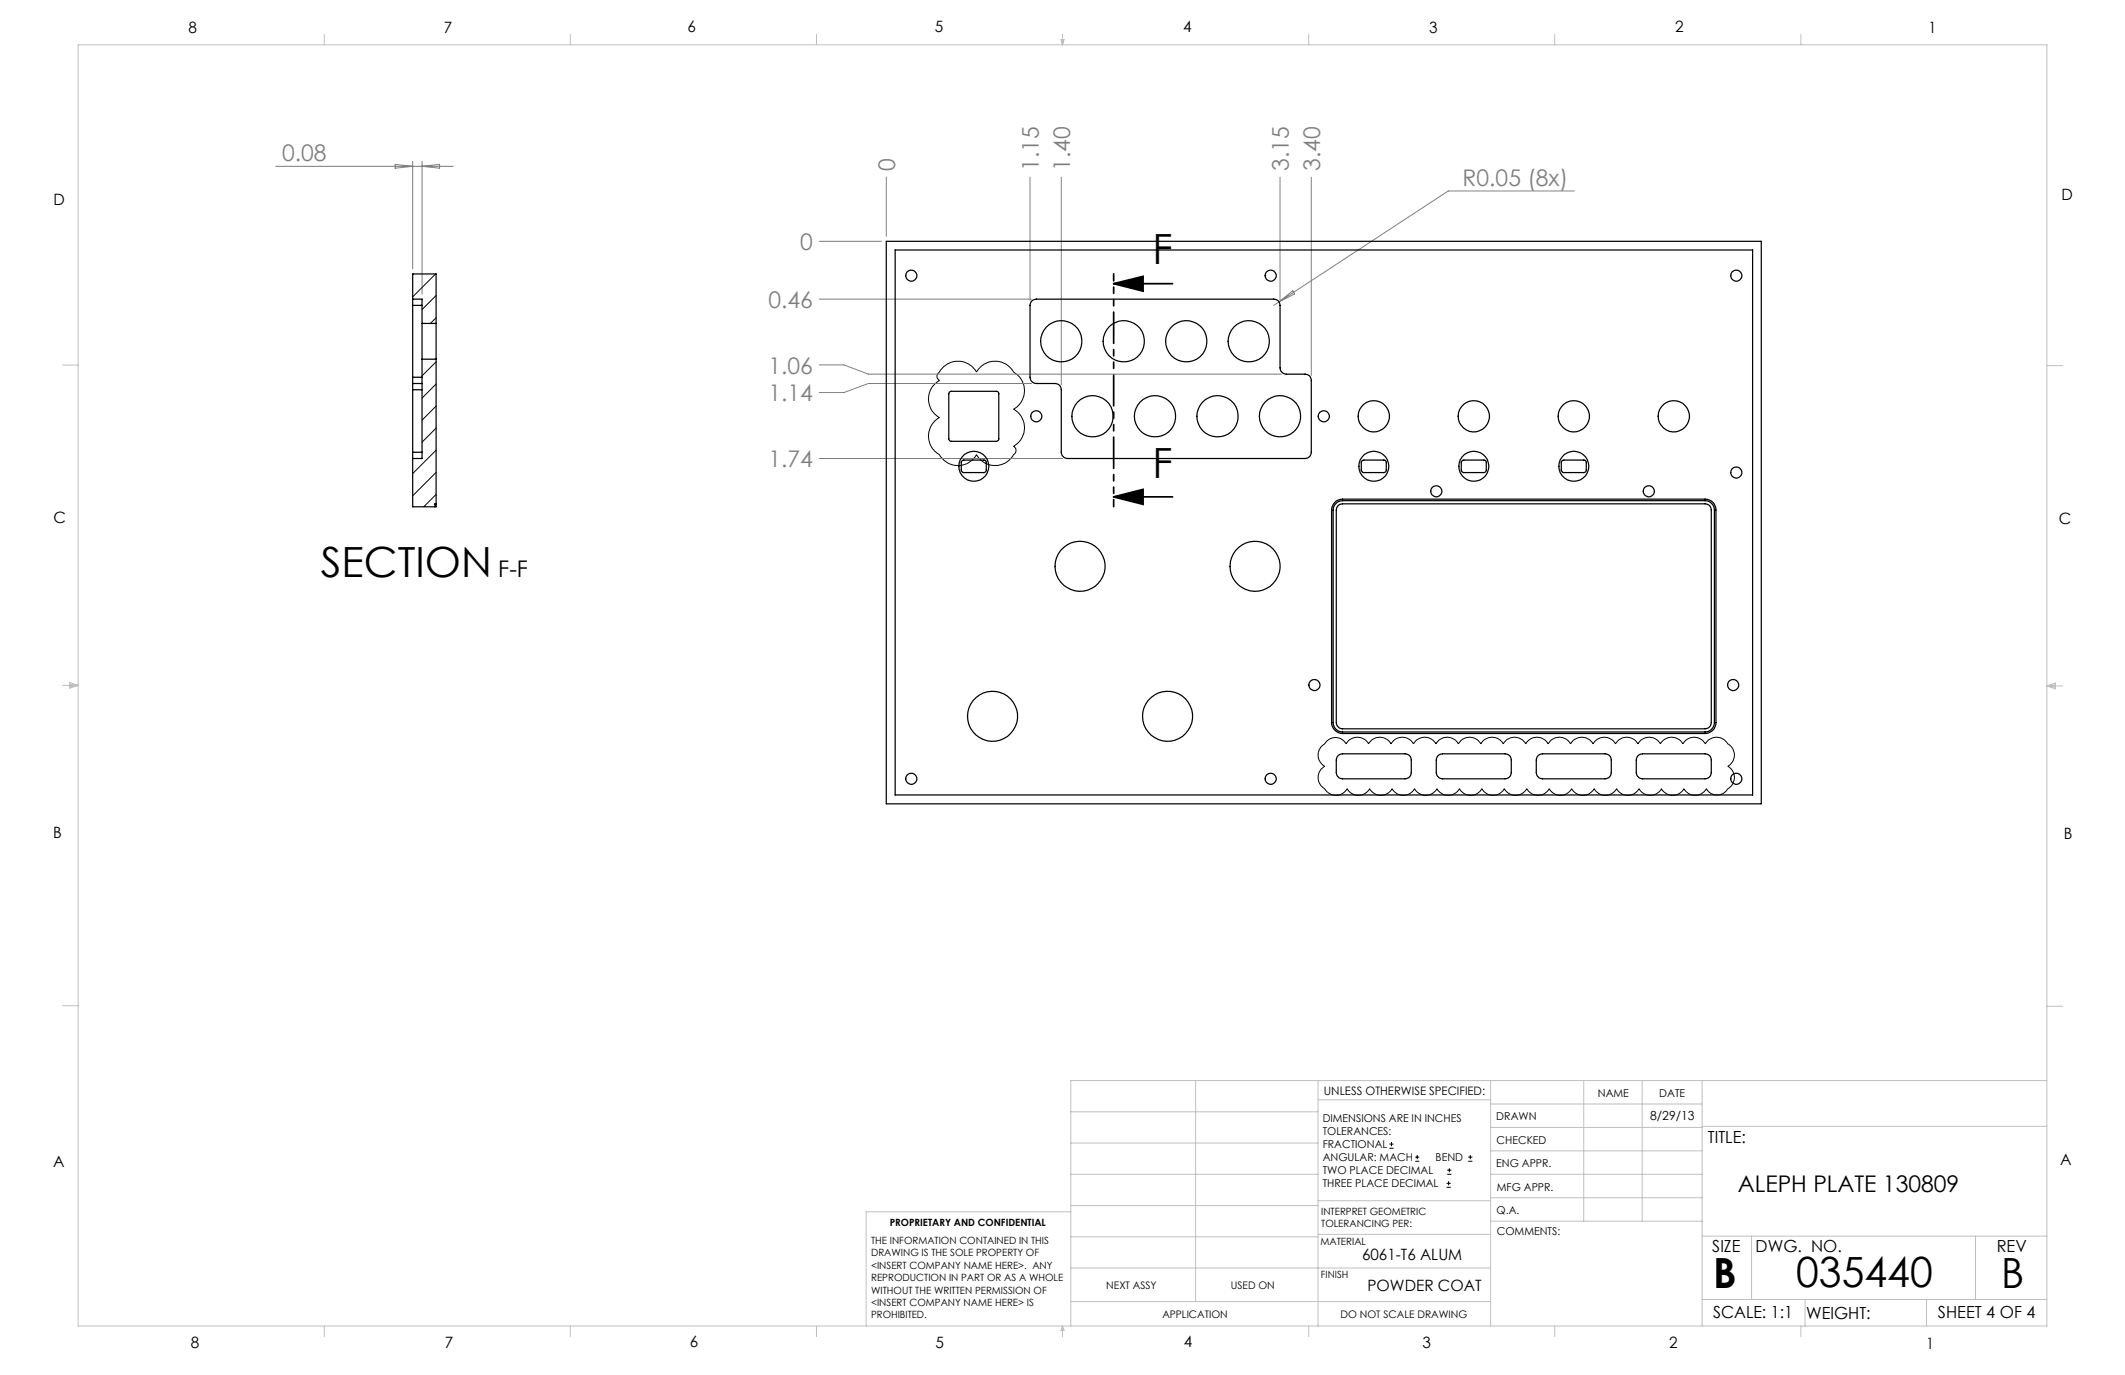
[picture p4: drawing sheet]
<svg xmlns="http://www.w3.org/2000/svg" width="432mm" height="279mm" viewBox="0 0 432 279" stroke-linecap="round" stroke-linejoin="round" font-family="sans-serif">
<g fill="none" stroke="#c0c0c0" stroke-width=".2">
<path d="M15.9 9.1h400v260.4h-400zM65.9 6.9v2.2M115.9 6.9v2.2M165.9 6.9v2.2M215.6 8h.6l-.3 1.1zM215.7 8l.2 1.1M215.9 6.9v2.2M216 8l-.1 1.1M265.9 6.9v2.2M315.9 6.9v2.2M365.9 6.9v2.2M12.7 74.2h3.2"/>
<path d="M415.9 74.3h3.2M12.7 139.3h3.2M14.2 139.1l1.7 .2M14.2 138.7l1.7 .6-1.7 .5zM15.9 139.3l-1.7 .3M415.9 139.4h3.2M415.9 139.4l1.8-.6v1.2zM415.9 139.4l1.8 .3M417.7 139.2l-1.8 .2M12.7 204.4h3.2M243 219.6v44.9M267.8 219.6v49.9"/>
<path d="M302.9 219.6v49.9M321.8 219.6v28.5M333.7 219.6v28.5M345.9 219.6v49.9M415.9 204.5h3.2M415.9 219.6h-198.3v49.9M217.6 238.6h50.2M217.6 232.3h50.2M217.6 225.9h50.2M267.8 223.5h35.1M302.9 233.9h43M302.9 229.1h43"/>
<path d="M302.9 224.3h43M302.9 238.6h43M345.9 228.9h70M217.6 257.7h85.3M217.6 251.3h50.2M217.6 245h50.2M217.6 246.2h-41.6v23.3M267.8 250.8h35.1M267.8 244h35.1M302.9 248.1h43M302.9 243.4h43M345.9 251.2h70"/>
<path d="M355.9 251.2v12.9M401.4 251.2v12.9M65.9 269.5v2.1M115.9 269.5v2.1M165.9 269.5v2.1M215.9 269.5v2.1M215.9 269.5l.3 .8h-.6zM217.6 264.5h85.3M265.9 269.5v2.1M315.9 269.5v2.1M345.9 264.1h70M365.9 269.5v2.1"/>
<path d="M366.8 264.1v5.4M391.5 264.1v5.4"/>
</g>
<g fill="none" stroke="#000" stroke-width=".2">
<path d="M84 55.7l-.1 .1M88.5 55.7l-4.6 4.6M88.6 60l-2.8 2.9M88.6 64.6l-1.1 1.1M88.6 73.5l-2.8 2.9M88.6 78l-2.8 2.9M191.6 74.7a4.3 4.3 0 0 1 6.8 .9 4.3 4.3 0 0 1 7.6 0 4.3 4.3 0 0 1 0 7.5 4.3 4.3 0 0 1 0 7.6 .97 .97 0 0 1 0 1.7 4.3 4.3 0 0 1-7.6 0 4.3 4.3 0 0 1-7.5 0 4.3 4.3 0 0 1 0-7.6 4.3 4.3 0 0 1 0-7.5 1 1 0 0 1 0-1.7zM88.6 82.5l-2.8 2.9M88.6 87l-2.8 2.9M88.6 91.5l-4.7 4.7M88.6 96l-4.7 4.8M88.6 100.5l-2.5 2.5"/>
<path d="M269.6 150.6a2.49 2.49 0 0 1 3.9 .6 2.57 2.57 0 0 1 4.6 0 2.57 2.57 0 0 1 4.5 0 2.6 2.6 0 0 1 4.6 0 2.57 2.57 0 0 1 4.6 0 2.57 2.57 0 0 1 4.5 0 2.6 2.6 0 0 1 4.6 0 2.57 2.57 0 0 1 4.6 0 2.57 2.57 0 0 1 4.5 0 2.57 2.57 0 0 1 4.6 0 2.6 2.6 0 0 1 4.6 0 2.57 2.57 0 0 1 4.5 0 2.57 2.57 0 0 1 4.6 0 2.6 2.6 0 0 1 4.5 0 2.57 2.57 0 0 1 4.6 0 2.57 2.57 0 0 1 4.5 0 2.6 2.6 0 0 1 4.6 0 2.57 2.57 0 0 1 4.6 0 2.6 2.6 0 0 1 0 4.5 2.6 2.6 0 0 1 0 4.6 2.49 2.49 0 0 1-4.4 0 2.63 2.63 0 0 1-4.5 0 2.6 2.6 0 0 1-4.6 0 2.6 2.6 0 0 1-4.5 0 2.63 2.63 0 0 1-4.6 0 2.6 2.6 0 0 1-4.6 0 2.6 2.6 0 0 1-4.5 0 2.63 2.63 0 0 1-4.6 0 2.6 2.6 0 0 1-4.6 0 2.6 2.6 0 0 1-4.5 0 2.6 2.6 0 0 1-4.6 0 2.63 2.63 0 0 1-4.6 0 2.6 2.6 0 0 1-4.5 0 2.6 2.6 0 0 1-4.6 0 2.63 2.63 0 0 1-4.5 0 2.6 2.6 0 0 1-4.6 0 2.6 2.6 0 0 1-4.5 0 2.73 2.73 0 0 1-4.8-.1 2.6 2.6 0 0 1 .2-4.5 2.6 2.6 0 0 1 0-4.5zM282.3 233.3h.9M282.3 232.5h.9M282.8 232.1v.8M287.6 236h.8M287.6 235.1h.8M288 234.7v.8M294.1 238.6h.8M294.1 237.8h.8M294.5 237.4v.8M298.3 236h.9M298.3 235.1h.9"/>
<path d="M298.8 234.7v.8M293.9 241.3h.9M293.9 240.5h.9M294.4 240v.8"/>
</g>
<path d="M226.3 57.6l6-1.4v3zM226.3 57.6h12M226.3 101l6-1.6v3.1zM226.3 101h12" fill="none" stroke="#000" stroke-width=".35"/>
<path d="M226.3 55.6v47.3" fill="none" stroke="#000" stroke-width=".35" stroke-dasharray="6.3 1.3 1.3 1.3 1.3 1.3" stroke-dashoffset="4.9"/>
<g fill="none" stroke="#808080" stroke-width=".2">
<path d="M56 33.8h36.1M80.3 33.4l3.6 .4-3.6 .4zM83.9 32.8v21.8M85.8 32.8v27M85.8 33.8l3.5-.4v.8zM180.1 36v12M209.3 36v25M215.7 36v42.2M260.1 36v25M266.5 36v40.3M319.9 38.8h-25.6l-34.4 22.5M166.5 49h12.6"/>
<path d="M166.5 60.8h43.1M166.5 74.2h5l5 1.8h83.9M209.6 77.9h-33.1l-5 1.9h-5M259.9 61.3l-1.1 .8M259.9 61.3l2.8-2.2 .4 .6zM166.5 93.2h49.4"/>
</g>
<path d="M226.3 57.6l6-1.4v3zM226.3 101l6-1.6v3.1z" fill="#000"/>
<g fill="none" stroke="#000" stroke-width=".25">
<path d="M180.1 49h177.8v114.3h-177.8zM181.9 50.8h174.2v110.7h-174.2zM83.9 77.9v1.3M83.9 76.7v1.2M83.9 60.8v1.3M83.9 60.8h1.9v4.9M83.9 77.9h1.9M83.9 60.8v-5.1h4.7v10M83.9 62.1v14.6M83.9 79.2v12.7M83.9 79.2h1.9M83.9 76.7h1.9"/>
<path d="M83.9 62.1h1.9M85.8 65.7v7.3M85.8 73v20.2h-1.9M85.8 65.7h2.8M85.8 73h2.8M88.6 65.7v7.3M88.6 73v29.4M192.9 79.7l.3-.2 9.5 .1 .3 .3v9.2a.49 .49 0 0 1-.5 .6h-9.2a.49 .49 0 0 1-.5-.6v-9.2zM209.7 61.1l.9-.3h48.2a1.21 1.21 0 0 1 1.3 1.3v12.7a1.33 1.33 0 0 0 1.3 1.2h3.8a1.21 1.21 0 0 1 1.3 1.3v14.6a1.26 1.26 0 0 1-1.3 1.3h-48.3a1.33 1.33 0 0 1-1.2-1.3v-12.7a1.21 1.21 0 0 0-1.3-1.3h-3.8a1.33 1.33 0 0 1-1.3-1.2v-14.6zM83.9 91.9v1.3M83.9 93.2v9.8h4.7v-.6M83.9 91.9h1.9"/>
<path d="M195.5 93.6l.3-.1h4.2l.4 .4v1.6a.49 .49 0 0 1-.5 .5h-4a.49 .49 0 0 1-.6-.5v-1.6zM276.8 93.6l.2-.1h4.3l.4 .4v1.6a.49 .49 0 0 1-.5 .5h-4.1a.49 .49 0 0 1-.5-.5v-1.6zM297.1 93.6l.3-.1h4.2l.4 .4v1.6a.49 .49 0 0 1-.5 .5h-4a.49 .49 0 0 1-.6-.5v-1.6zM317.4 93.6l.3-.1h4.2l.4 .4v1.6a.49 .49 0 0 1-.5 .5h-4a.49 .49 0 0 1-.5-.5v-1.6zM88.6 102.4h-.2v.6M271.3 102.1a2.31 2.31 0 0 1 1.5-.7h73.7a2.17 2.17 0 0 1 2.2 2.2v43.2a2.23 2.23 0 0 1-2.2 2.2h-73.7a2.29 2.29 0 0 1-2.2-2.2v-43.2a2.31 2.31 0 0 1 .7-1.5zM271.5 102.3a1.76 1.76 0 0 1 1.3-.6h73.7a1.93 1.93 0 0 1 1.9 1.9v43.2a1.93 1.93 0 0 1-1.9 1.9h-73.7a1.93 1.93 0 0 1-1.9-1.9v-43.2a1.76 1.76 0 0 1 .6-1.3zM271.9 102.7l.9-.3h73.7a1.21 1.21 0 0 1 1.2 1.2v43.2a1.26 1.26 0 0 1-1.2 1.3h-73.7a1.33 1.33 0 0 1-1.3-1.3v-43.2zM271.9 153.5l.9-.3h12.7a1.21 1.21 0 0 1 1.3 1.2v2.6a1.26 1.26 0 0 1-1.3 1.3h-12.7a1.33 1.33 0 0 1-1.3-1.3v-2.6zM292.2 153.5l.9-.3h12.7a1.21 1.21 0 0 1 1.3 1.2v2.6a1.26 1.26 0 0 1-1.3 1.3h-12.7a1.33 1.33 0 0 1-1.2-1.3v-2.6zM312.6 153.5l.8-.3h12.7a1.21 1.21 0 0 1 1.3 1.2v2.6a1.26 1.26 0 0 1-1.3 1.3h-12.7a1.33 1.33 0 0 1-1.2-1.3v-2.6zM332.9 153.5l.9-.3h12.7a1.21 1.21 0 0 1 1.2 1.2v2.6a1.26 1.26 0 0 1-1.2 1.3h-12.7a1.33 1.33 0 0 1-1.3-1.3v-2.6z"/>
<circle cx="185.2" cy="56" r="1.12"/>
<circle cx="258.2" cy="56" r="1.12"/>
<circle cx="352.8" cy="56" r="1.12"/>
<circle cx="215.7" cy="69.4" r="4.2"/>
<circle cx="228.4" cy="69.4" r="4.2"/>
<circle cx="241.1" cy="69.4" r="4.2"/>
<circle cx="253.8" cy="69.4" r="4.2"/>
<circle cx="197.9" cy="94.7" r="3"/>
<circle cx="210.6" cy="84.6" r="1.12"/>
<circle cx="222" cy="84.6" r="4.2"/>
<circle cx="234.7" cy="84.6" r="4.2"/>
<circle cx="247.4" cy="84.6" r="4.2"/>
<circle cx="260.1" cy="84.6" r="4.2"/>
<circle cx="269" cy="84.6" r="1.12"/>
<circle cx="279.2" cy="84.6" r="3.2"/>
<circle cx="279.2" cy="94.7" r="3"/>
<circle cx="291.8" cy="99.8" r="1.12"/>
<circle cx="299.5" cy="84.6" r="3.2"/>
<circle cx="299.5" cy="94.7" r="3"/>
<circle cx="319.8" cy="84.6" r="3.2"/>
<circle cx="319.8" cy="94.7" r="3"/>
<circle cx="335" cy="99.8" r="1.12"/>
<circle cx="340.1" cy="84.6" r="3.2"/>
<circle cx="352.8" cy="96" r="1.12"/>
<circle cx="219.5" cy="115.1" r="5.1"/>
<circle cx="255" cy="115.1" r="5.1"/>
<circle cx="267.1" cy="139.2" r="1.12"/>
<circle cx="352.2" cy="139.2" r="1.12"/>
<circle cx="185.2" cy="158.2" r="1.12"/>
<circle cx="201.7" cy="145.6" r="5.1"/>
<circle cx="237.3" cy="145.6" r="5.1"/>
<circle cx="258.2" cy="158.2" r="1.12"/>
<circle cx="352.8" cy="158.2" r="1.12"/>
</g>
<g font-size="8.5">
<text x="234.2" y="53.7">F</text>
<text x="234.2" y="97">F</text>
<text x="65.2" y="117.2">SECTION</text>
<text x="348.1" y="261.8">B</text>
<text x="365" y="261.6">035440</text>
<text x="406.7" y="261.6">B</text>
</g>
<g font-size="4.7" fill="#808080">
<text x="57.3" y="32.8">0.08</text>
<text x="181.9" y="34.7" transform="rotate(-90 181.9 34.7)">0</text>
<text x="211.1" y="34.7" transform="rotate(-90 211.1 34.7)">1.15</text>
<text x="217.4" y="34.7" transform="rotate(-90 217.4 34.7)">1.40</text>
<text x="261.9" y="34.7" transform="rotate(-90 261.9 34.7)">3.15</text>
<text x="268.2" y="34.7" transform="rotate(-90 268.2 34.7)">3.40</text>
<text x="297.2" y="37.8">R0.05 (8x)</text>
<text x="162.6" y="50.8">0</text>
<text x="156.2" y="62.5">0.46</text>
<text x="156.2" y="75.9">1.06</text>
<text x="156.2" y="81.5">1.14</text>
<text x="156.2" y="94.9">1.74</text>
</g>
<g font-size="4.7">
<text x="101.2" y="117.2">F-F</text>
<text x="353.1" y="242.1">ALEPH PLATE 130809</text>
</g>
<g font-size="3.4">
<text x="347.1" y="232.3">TITLE:</text>
<text x="347.9" y="254.3">SIZE</text>
<text x="356.7" y="254.4">DWG. NO.</text>
<text x="405.7" y="254.5">REV</text>
<text x="348.1" y="267.9">SCALE: 1:1</text>
<text x="367" y="268">WEIGHT:</text>
<text x="393.8" y="267.9">SHEET 4 OF 4</text>
</g>
<g font-size="3.2">
<text x="38.3" y="6.7">8</text>
<text x="90.2" y="6.7">7</text>
<text x="139.7" y="6.5">6</text>
<text x="190" y="6.5">5</text>
<text x="240.4" y="6.5">4</text>
<text x="290.4" y="6.7">3</text>
<text x="340.4" y="6.5">2</text>
<text x="391.9" y="6.7">1</text>
<text x="10.9" y="41.6">D</text>
<text x="418.9" y="40.7">D</text>
<text x="10.9" y="106.3">C</text>
<text x="418.4" y="106.4">C</text>
<text x="10.8" y="170.2">B</text>
<text x="419.4" y="170.6">B</text>
<text x="10.8" y="237.2">A</text>
<text x="418.6" y="236.8">A</text>
<text x="276.8" y="256">6061-T6 ALUM</text>
<text x="277.9" y="262.4">POWDER COAT</text>
<text x="38.8" y="273.8">8</text>
<text x="90.4" y="273.8">7</text>
<text x="140.2" y="273.8">6</text>
<text x="190.1" y="273.9">5</text>
<text x="240.5" y="273.8">4</text>
<text x="289" y="273.9">3</text>
<text x="339.1" y="273.8">2</text>
<text x="391.4" y="274.1">1</text>
</g>
<text font-size="2.5" x="335.3" y="227.7">8/29/13</text>
<text font-size="2.4" x="269" y="222.4">UNLESS OTHERWISE SPECIFIED:</text>
<g font-size="2.2">
<text x="268.8" y="228">DIMENSIONS ARE IN INCHES</text>
<text x="304.1" y="227.7">DRAWN</text>
<text x="324.7" y="222.9">NAME</text>
<text x="337.2" y="222.9">DATE</text>
<text x="268.8" y="230.6">TOLERANCES:</text>
<text x="268.8" y="233.3">FRACTIONAL</text>
<text x="304.1" y="232.6">CHECKED</text>
<text x="268.8" y="236">ANGULAR: MACH</text>
<text x="268.8" y="238.6">TWO PLACE DECIMAL</text>
<text x="291.7" y="236">BEND</text>
<text x="304" y="237.2">ENG APPR.</text>
<text x="268.8" y="241.3">THREE PLACE DECIMAL</text>
<text x="304.2" y="241.9">MFG APPR.</text>
<text x="304.1" y="246.7">Q.A.</text>
<text x="304.1" y="250.9">COMMENTS:</text>
</g>
<g font-size="2.1">
<text x="224.8" y="262">NEXT ASSY</text>
<text x="250.1" y="261.9">USED ON</text>
<text x="236.2" y="267.8">APPLICATION</text>
<text x="272.4" y="267.8">DO NOT SCALE DRAWING</text>
</g>
<g font-size="2">
<text x="180.8" y="249.2">PROPRIETARY AND CONFIDENTIAL</text>
<text x="268.5" y="246.8">INTERPRET GEOMETRIC</text>
<text x="268.5" y="249.4">TOLERANCING PER:</text>
<text x="177" y="252.8">THE INFORMATION CONTAINED IN THIS</text>
<text x="177" y="255.3">DRAWING IS THE SOLE PROPERTY OF</text>
<text x="177" y="257.8">&lt;INSERT COMPANY NAME HERE&gt;. ANY</text>
<text x="268.3" y="252.9">MATERIAL</text>
<text x="177" y="260.3">REPRODUCTION IN PART OR AS A WHOLE</text>
<text x="177" y="262.9">WITHOUT THE WRITTEN PERMISSION OF</text>
<text x="268.4" y="259.7">FINISH</text>
<text x="177" y="265.4">&lt;INSERT COMPANY NAME HERE&gt; IS</text>
<text x="177" y="267.9">PROHIBITED.</text>
</g>
</svg>
